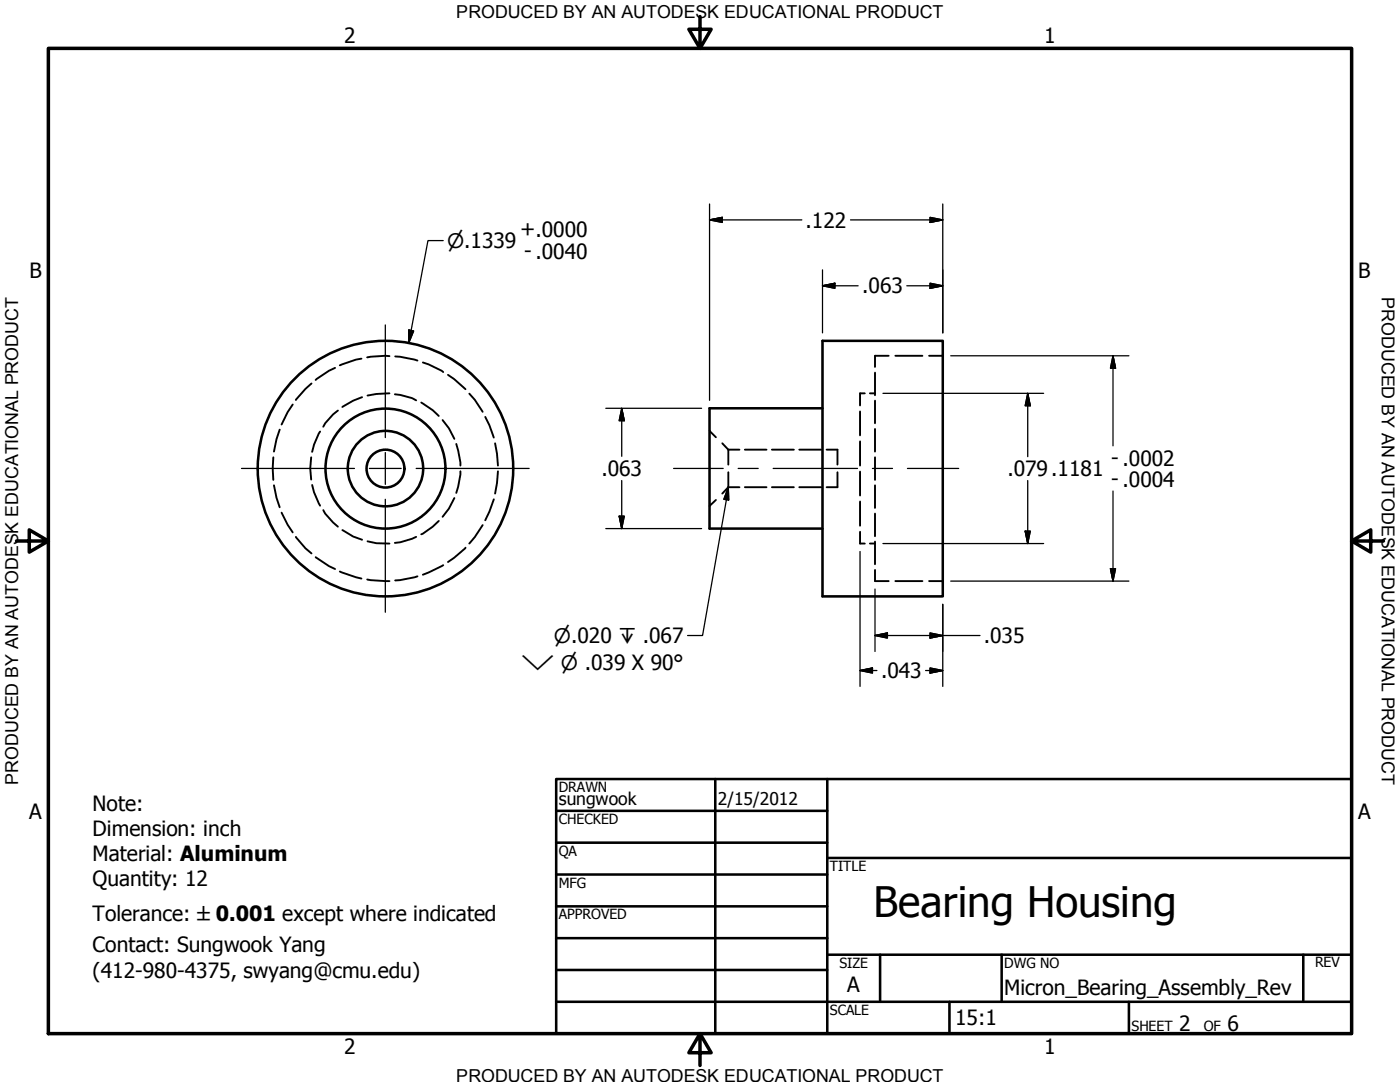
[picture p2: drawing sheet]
<svg xmlns="http://www.w3.org/2000/svg" width="279mm" height="216mm" viewBox="0 0 279 216" stroke-linecap="round" stroke-linejoin="round" font-family="sans-serif">
<!-- layer: Hidden (ANSI) -->
<g fill="none" stroke="#000" stroke-width=".38">
<path d="M62.2 76.5l-1.2 1.1-1.9 2.2M66.9 73.4l-1.2 .6-2.7 1.8M72.1 71.6l-1 .2-3.3 1.1M72.3 79.2l-1.8 .7-2.2 1.3M77.7 78.5l-2.6 .1-1.8 .3M77.7 71.1l-.8-.1-3.6 .3M78.8 78.7l1.1 .1 2.3 .6 .9 .5M78.9 71.1l.9 .1 3.5 .7M84.4 72.3l1.1 .4 3 1.5M89.4 74.8l1.2 .8 2.3 2.1M93.7 78.5l1 1.3 1.6 2.4M172.6 78.5h-1v2.4"/>
<path d="M173.6 78.5h1M174.6 74.4v4.5M174.6 79.9v4.6M177.4 71h-2.8v2.2M178.7 71h5.4M185.4 71h2.8M54.5 91.2l-.1 2.3 .1 2.3M54.7 96.8l.5 2.5 .6 1.9M55.8 85.7l-.6 1.9-.5 2.5M58.4 80.7l-1 1.5-1.2 2.5M62.1 91.2l-.2 2.3 .2 2.2M62.3 96.8l.4 1.4 1.2 2.7"/>
<path d="M63.9 86.1l-1.2 2.6-.4 1.5M67.4 81.9l-.9 .8-1.6 1.8-.4 .7M84.1 80.3l2.3 1.6 1.2 1.1M88.3 83.8l1.3 1.7 1.1 2.1M90.7 99.4l-1.1 2.1-1.3 1.6M91.1 88.6l.3 1.3 .5 3M91.9 94l-.5 3.1-.3 1.3M96.8 83.2l.9 1.6 .9 2.5M98.6 99.6l-.9 2.5-.9 1.7M98.8 88.5l.4 2.1 .2 2.3M99.4 94l-.2 2.4-.4 2.1M141.6 86l1.3 1.2"/>
<path d="M142.9 99.8l-1.3 1.2M144.1 88.5l1.3 1.2M145.4 89.7v3M145.4 94.2v3M145.4 97.2l-1.3 1.3M145.4 97.2h2.2M145.4 89.7h2.2M148.7 97.2h4.3M148.7 89.7h4.3M154.1 97.2h4.3M154.1 89.7h4.3M159.5 97.2h4.4"/>
<path d="M159.5 89.7h4.4M165 89.7h2.1v3M167.1 94.2v3h-2.1M171.6 82.1v4.8M171.6 88.1v4.8M171.6 94.1v4.8M174.6 85.6v4.5M174.6 91.2v4.6M174.6 96.8v4.5M56.2 102.3l1.2 2.4 1 1.5M59.1 107.1l1.9 2.3 1.2 1M63 111.2l2.7 1.8 1.2 .5"/>
<path d="M64.5 101.8l.4 .7 1.6 1.8 .9 .8M67.8 114l4.3 1.4M68.3 105.8l2.2 1.3 1.8 .6M73.3 115.6l4.4 .4M73.3 108l1.8 .4 2.6 .1M83.1 107.1l-3.2 1.1-1.1 .1M83.3 115l-3.5 .8h-.9M87.6 103.9l-1.2 1.2-2.3 1.5M88.5 112.8l-4.1 1.9M92.9 109.3l-2.3 2-1.2 .8M96.3 104.8l-1.6 2.4-1 1.3M171.6 100.1v4.8"/>
<path d="M171.6 106.1v2.4h1M173.6 108.5h1M174.6 102.5v4.5M174.6 108.1v4.5M174.6 113.7v2.3h2.8M178.7 116h5.4M185.4 116h2.8"/>
</g>
<!-- layer: Visible (ANSI) -->
<g fill="none" stroke="#000" stroke-width=".51">
<path d="M164.1 68h24.1v51h-24.1zM164.1 81.5h-22.5v24h22.5"/>
<circle cx="76.9" cy="93.5" r="12"/>
<circle cx="76.9" cy="93.5" r="3.8"/>
<circle cx="76.9" cy="93.5" r="7.5"/>
<circle cx="76.9" cy="93.5" r="25.5"/>
</g>
<!-- layer: Border (ANSI) -->
<path d="M9.7 9.7h260v196.5h-260zM139.7 3.3v6.4l-2.2-3.9h4.4l-2.2 3.9M3.3 107.9h6.4l-3.9-2.2v4.5l3.9-2.3M269.7 107.9l3.9 2.3v-4.5l-3.9 2.2h6.4M139.7 206.2l2.2 3.9h-4.4l2.2-3.9v6.4" fill="none" stroke="#000" stroke-width=".7"/>
<!-- layer: Title (ANSI) -->
<g fill="none" stroke="#000" stroke-width=".51">
<path d="M111 155.4h158.7v50.8h-158.7zM142.7 155.4v50.8M165.1 155.4v50.8M111 161.8h54.1M111 168.1h54.1M111 174.5h54.1M165.1 171.2h104.6M111 180.8h54.1M111 187.2h54.1M111 193.5h54.1M111 199.9h158.7M165.1 190.5h104.6"/>
<path d="M175.6 190.5v9.4M189.5 199.9v6.3M199.9 190.5v9.4M225.3 199.9v6.3M260.1 190.5v9.4"/>
</g>
<!-- layer: Dimension (ANSI) -->
<g fill="none" stroke="#000" stroke-width=".25">
<path d="M88.5 48h-3.1l-3.8 20.4M141.6 43.9l2.5-.5v1zM141.6 43.9h18.4M141.6 40.7v39.2M164.1 57l2.5-.5v1zM164.1 57h7.2M164.1 53.8v12.6M169.7 43.9h18.5M181 57h7.2M185.6 43.4l2.6 .5-2.6 .5zM185.6 56.5l2.6 .5-2.6 .5zM188.2 40.7v25.7"/>
<path d="M81.6 65.8l.9 .2-.9 2.4zM176.2 78.5h32.1M189.7 71h35.6M205.1 78.5l.5 2.5h-1zM205.1 78.5v12.6M222.1 71l.5 2.5h-1zM222.1 71v18M120.9 81.5h19.1M124.1 81.5l.5 2.4h-1zM124.1 81.5v9.6M124.1 95.9v9.6M205.1 95.9v12.6"/>
<path d="M222.1 98v18M120.9 105.5h19.1M123.6 103h1l-.5 2.5zM171.6 110v27M174.6 117.5v12.5M176.2 108.5h32.1M189.7 116h35.6M204.6 106h1l-.5 2.5zM221.6 113.5h1l-.5 2.5zM171.6 133.8l2.5-.5v1zM171.6 133.8h3.4M174.6 126.8l2.5-.5v1z"/>
<path d="M174.6 126.8h21M184.7 133.8h3.5M185.6 133.3l2.6 .5-2.6 .5zM185.6 126.3l2.6 .5-2.6 .5zM188.2 120.6v16.4"/>
</g>
<g fill="#000" stroke="#000" stroke-width=".25">
<path d="M141.6 43.9l2.5-.5zM141.6 43.9l2.5-.5v1zM164.1 57l2.5-.5zM164.1 57l2.5-.5v1zM185.6 44.4l2.6-.5zM185.6 43.4l2.6 .5-2.6 .5zM185.6 57.5l2.6-.5zM185.6 56.5l2.6 .5-2.6 .5zM81.6 65.8v2.6zM81.6 65.8l.9 .2-.9 2.4zM222.1 71l.5 2.5zM222.1 71l.5 2.5h-1z"/>
<path d="M124.1 81.5l.5 2.4zM124.1 81.5l.5 2.4h-1zM205.1 78.5l.5 2.5zM205.1 78.5l.5 2.5h-1zM123.6 103l.5 2.5zM123.6 103h1l-.5 2.5zM204.6 106l.5 2.5zM204.6 106h1l-.5 2.5zM221.6 113.5l.5 2.5zM221.6 113.5h1l-.5 2.5zM171.6 133.8l2.5-.5zM171.6 133.8l2.5-.5v1z"/>
<path d="M174.6 126.8l2.5-.5zM174.6 126.8l2.5-.5v1zM185.6 134.3l2.6-.5zM185.6 133.3l2.6 .5-2.6 .5zM185.6 127.3l2.6-.5zM185.6 126.3l2.6 .5-2.6 .5z"/>
</g>
<!-- layer: Center Mark (ANSI) -->
<path d="M76.9 64.8v22.5M48.2 93.5h22.5M73.7 93.5h6.4M76.9 90.3v6.3M76.9 99.6v22.6M83.1 93.5h22.5" fill="none" stroke="#000" stroke-width=".25"/>
<!-- layer: Centerline (ANSI) -->
<path d="M134.4 93.5h9.9M147.3 93.5h4M154.3 93.5h16.8M174.1 93.5h4M181.1 93.5h10.2" fill="none" stroke="#000" stroke-width=".25"/>
<!-- layer: Symbol (ANSI) -->
<path d="M145.4 97.2v2.6l-.9-.2zM145.4 97.2l-5.2 29.6h-3" fill="none" stroke="#000" stroke-width=".25"/>
<path d="M145.4 97.2v2.6zM145.4 97.2v2.6l-.9-.2z" fill="#000" stroke="#000" stroke-width=".25"/>
<text font-size="8.4" x="174.3" y="182.9">Bearing Housing</text>
<g font-size="4.2">
<text x="68.7" y="8.6">2</text>
<text x="208.4" y="8.6">1</text>
<text x="103.8" y="47.2">+.0000</text>
<text x="160.8" y="45.4">.122</text>
<text x="104.6" y="51.4">- .0040</text>
<text x="5.9" y="55.5">B</text>
<text x="172.1" y="58.5">.063</text>
<text x="271.1" y="55.5">B</text>
<text x="120" y="95">.063</text>
<text x="201" y="95">.079.1181</text>
<text x="221.7" y="92.7">- .0002</text>
<text x="221.7" y="97">- .0004</text>
<text x="196.3" y="128.3">.035</text>
<text x="175.8" y="135.3">.043</text>
<text x="18.5" y="161.7">Note:</text>
<text x="5.8" y="163.4">A</text>
<text x="18.5" y="166.8">Dimension: inch</text>
<text x="271" y="163.4">A</text>
<text x="18.5" y="171.8">Material: Aluminum</text>
<text x="18.5" y="176.8">Quantity: 12</text>
<text x="18.5" y="183.8">Tolerance: ±0.001 except where indicated</text>
<text x="18.5" y="190.1">Contact: Sungwook Yang</text>
<text x="18.5" y="195.1">(412-980-4375, swyang@cmu.edu)</text>
<text x="169.1" y="198">A</text>
<text x="200.4" y="198.5">Micron_Bearing_Assembly_Rev</text>
<text x="190.6" y="204.6">15:1</text>
<text x="235.3" y="205.7">2</text>
<text x="245" y="205.7">6</text>
<text x="68.7" y="210.3">2</text>
<text x="208.4" y="210.3">1</text>
</g>
<g font-size="4">
<text x="89.2" y="49.5">⌀.1339</text>
<text x="110.6" y="128.3">⌀.020 ↧ .067</text>
<text x="104" y="133.7">⌵ ⌀ .039 X 90°</text>
</g>
<g font-size="3.6">
<text x="91.1" y="3.6">PRODUCED BY AN AUTODESK EDUCATIONAL PRODUCT</text>
<text x="275.8" y="59.3" transform="rotate(90 275.8 59.3)">PRODUCED BY AN AUTODESK EDUCATIONAL PRODUCT</text>
<text x="3.6" y="156.6" transform="rotate(-90 3.6 156.6)">PRODUCED BY AN AUTODESK EDUCATIONAL PRODUCT</text>
<text x="91.1" y="215.9">PRODUCED BY AN AUTODESK EDUCATIONAL PRODUCT</text>
</g>
<g font-size="3.5">
<text x="111.5" y="160.6">sungwook</text>
<text x="143.3" y="160.7">2/15/2012</text>
</g>
<g font-size="2.8">
<text x="111.5" y="158">DRAWN</text>
<text x="111.5" y="164.4">CHECKED</text>
<text x="111.5" y="170.8">QA</text>
<text x="165.6" y="173.7">TITLE</text>
<text x="111.5" y="177.1">MFG</text>
<text x="111.5" y="183.5">APPROVED</text>
<text x="167.5" y="193.1">SIZE</text>
<text x="200.4" y="193.1">DWG NO</text>
<text x="262.4" y="193">REV</text>
<text x="165.6" y="202.5">SCALE</text>
<text x="225.8" y="205.7">SHEET</text>
<text x="240.2" y="205.7">OF</text>
</g>
</svg>
